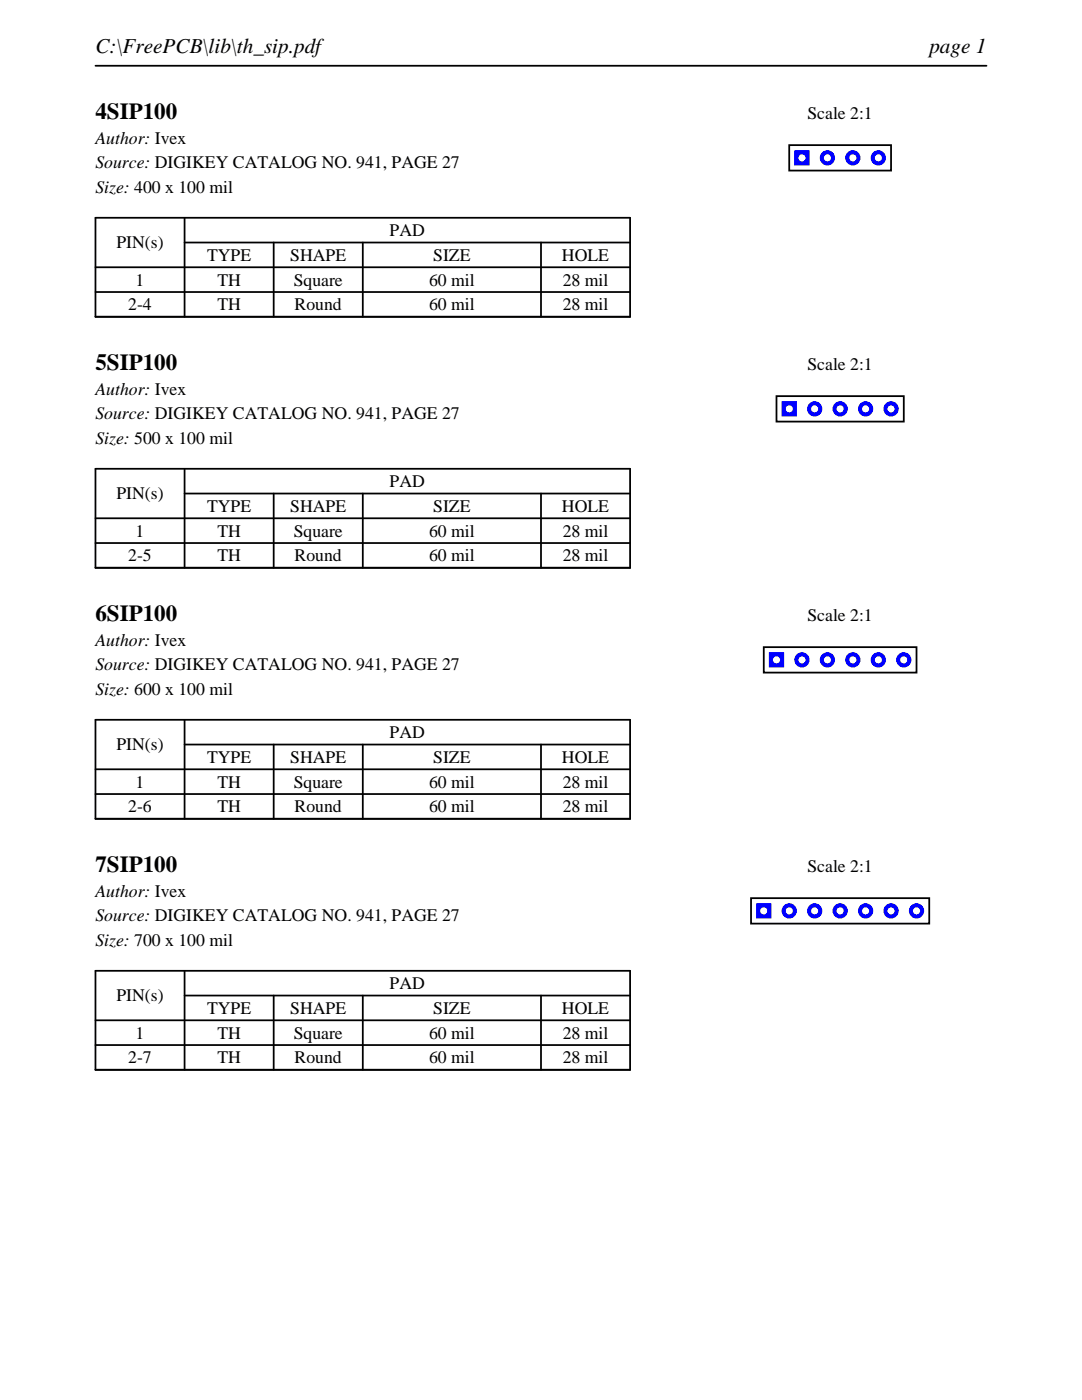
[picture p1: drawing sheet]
<svg xmlns="http://www.w3.org/2000/svg" width="216mm" height="279mm" viewBox="0 0 216 279" stroke-linecap="round" stroke-linejoin="round" font-family="sans-serif">
<path d="M19 13.1h177.8M19 43.5h106.7v19.7h-106.7zM19 53.3h106.7M19 58.3h106.7M36.8 48.4h88.9M36.8 43.5v19.7M54.6 48.4v14.8M72.4 48.4v14.8M107.9 48.4v14.8" fill="none" stroke="#000" stroke-width=".35"/>
<path d="M157.5 29h20.3v5h-20.3z" fill="none" stroke="#000" stroke-width=".36"/>
<g fill="#00f">
<path d="M158.5 30v3h3v-3zM159.3 31.5a.71 .71 0 0 1 1.4 0 .71 .71 0 0 1-1.4 0z"/>
<path d="M163.6 31.5a1.52 1.52 0 0 0 3 0 1.52 1.52 0 0 0-3 0zM164.4 31.5a.71 .71 0 0 1 1.4 0 .71 .71 0 0 1-1.4 0z"/>
<path d="M168.7 31.5a1.52 1.52 0 0 0 3 0 1.52 1.52 0 0 0-3 0zM169.5 31.5a.71 .71 0 0 1 1.4 0 .71 .71 0 0 1-1.4 0z"/>
<path d="M173.7 31.5a1.55 1.55 0 0 0 3.1 0 1.55 1.55 0 0 0-3.1 0zM174.5 31.5a.75 .75 0 0 1 1.5 0 .75 .75 0 0 1-1.5 0z"/>
</g>
<path d="M19 93.6h106.7v19.7h-106.7zM36.8 98.5h88.9M36.8 93.6v19.7M54.6 98.5v14.8M72.4 98.5v14.8M107.9 98.5v14.8M19 103.4h106.7M19 108.4h106.7" fill="none" stroke="#000" stroke-width=".35"/>
<path d="M154.9 79.1h25.4v5h-25.4z" fill="none" stroke="#000" stroke-width=".36"/>
<g fill="#00f">
<path d="M156 80.1v3h3v-3zM156.8 81.6a.71 .71 0 0 1 1.4 0 .71 .71 0 0 1-1.4 0z"/>
<path d="M161 81.6a1.55 1.55 0 0 0 3.1 0 1.55 1.55 0 0 0-3.1 0zM161.8 81.6a.75 .75 0 0 1 1.5 0 .75 .75 0 0 1-1.5 0z"/>
<path d="M166.1 81.6a1.55 1.55 0 0 0 3.1 0 1.55 1.55 0 0 0-3.1 0zM166.9 81.6a.75 .75 0 0 1 1.5 0 .75 .75 0 0 1-1.5 0z"/>
<path d="M171.2 81.6a1.52 1.52 0 0 0 3 0 1.52 1.52 0 0 0-3 0zM172 81.6a.71 .71 0 0 1 1.4 0 .71 .71 0 0 1-1.4 0z"/>
<path d="M176.3 81.6a1.52 1.52 0 0 0 3 0 1.52 1.52 0 0 0-3 0zM177.1 81.6a.71 .71 0 0 1 1.4 0 .71 .71 0 0 1-1.4 0z"/>
</g>
<path d="M19 143.7h106.7v19.7h-106.7zM19 153.5h106.7M19 158.5h106.7M36.8 148.6h88.9M36.8 143.7v19.7M54.6 148.6v14.8M72.4 148.6v14.8M107.9 148.6v14.8" fill="none" stroke="#000" stroke-width=".35"/>
<path d="M152.4 129.2h30.5v5h-30.5z" fill="none" stroke="#000" stroke-width=".36"/>
<g fill="#00f">
<path d="M153.4 130.2v3h3.1v-3zM154.2 131.7a.75 .75 0 0 1 1.5 0 .75 .75 0 0 1-1.5 0z"/>
<path d="M158.5 131.7a1.52 1.52 0 0 0 3 0 1.52 1.52 0 0 0-3 0zM159.3 131.7a.71 .71 0 0 1 1.4 0 .71 .71 0 0 1-1.4 0z"/>
<path d="M163.6 131.7a1.52 1.52 0 0 0 3 0 1.52 1.52 0 0 0-3 0zM164.4 131.7a.71 .71 0 0 1 1.4 0 .71 .71 0 0 1-1.4 0z"/>
<path d="M168.7 131.7a1.52 1.52 0 0 0 3 0 1.52 1.52 0 0 0-3 0zM169.5 131.7a.71 .71 0 0 1 1.4 0 .71 .71 0 0 1-1.4 0z"/>
<path d="M173.7 131.7a1.55 1.55 0 0 0 3.1 0 1.55 1.55 0 0 0-3.1 0zM174.5 131.7a.75 .75 0 0 1 1.5 0 .75 .75 0 0 1-1.5 0z"/>
<path d="M178.8 131.7a1.55 1.55 0 0 0 3.1 0 1.55 1.55 0 0 0-3.1 0zM179.6 131.7a.75 .75 0 0 1 1.5 0 .75 .75 0 0 1-1.5 0z"/>
</g>
<path d="M19 193.7h106.7v19.8h-106.7zM36.8 198.7h88.9M36.8 193.7v19.8M54.6 198.7v14.8M72.4 198.7v14.8M107.9 198.7v14.8M19 203.6h106.7M19 208.6h106.7" fill="none" stroke="#000" stroke-width=".35"/>
<path d="M149.9 179.2h35.5v5.1h-35.5z" fill="none" stroke="#000" stroke-width=".36"/>
<g fill="#00f">
<path d="M150.9 180.3v3h3v-3zM151.7 181.8a.71 .71 0 0 1 1.4 0 .71 .71 0 0 1-1.4 0z"/>
<path d="M156 181.8a1.52 1.52 0 0 0 3 0 1.52 1.52 0 0 0-3 0zM156.8 181.8a.71 .71 0 0 1 1.4 0 .71 .71 0 0 1-1.4 0z"/>
<path d="M161 181.8a1.55 1.55 0 0 0 3.1 0 1.55 1.55 0 0 0-3.1 0zM161.8 181.8a.75 .75 0 0 1 1.5 0 .75 .75 0 0 1-1.5 0z"/>
<path d="M166.1 181.8a1.55 1.55 0 0 0 3.1 0 1.55 1.55 0 0 0-3.1 0zM166.9 181.8a.75 .75 0 0 1 1.5 0 .75 .75 0 0 1-1.5 0z"/>
<path d="M171.2 181.8a1.52 1.52 0 0 0 3 0 1.52 1.52 0 0 0-3 0zM172 181.8a.71 .71 0 0 1 1.4 0 .71 .71 0 0 1-1.4 0z"/>
<path d="M176.3 181.8a1.52 1.52 0 0 0 3 0 1.52 1.52 0 0 0-3 0zM177.1 181.8a.71 .71 0 0 1 1.4 0 .71 .71 0 0 1-1.4 0z"/>
<path d="M181.4 181.8a1.52 1.52 0 0 0 3 0 1.52 1.52 0 0 0-3 0zM182.2 181.8a.71 .71 0 0 1 1.4 0 .71 .71 0 0 1-1.4 0z"/>
</g>
<g font-size="4.6">
<text x="19" y="23.7">4SIP100</text>
<text x="19" y="73.8">5SIP100</text>
<text x="19" y="123.9">6SIP100</text>
<text x="19" y="174">7SIP100</text>
</g>
<g font-size="4.2">
<text x="19" y="10.6">C:\FreePCB\lib\th_sip.pdf</text>
<text x="185.4" y="10.6">page 1</text>
</g>
<g font-size="3.5">
<text x="161.1" y="23.7">Scale 2:1</text>
<text x="19" y="28.6">Author: Ivex</text>
<text x="19" y="33.6">Source: DIGIKEY CATALOG NO. 941, PAGE 27</text>
<text x="19" y="38.5">Size: 400 x 100 mil</text>
<text x="77.8" y="47.1">PAD</text>
<text x="23.2" y="49.6">PIN(s)</text>
<text x="41.3" y="52.1">TYPE</text>
<text x="57.9" y="52.1">SHAPE</text>
<text x="86.4" y="52.1">SIZE</text>
<text x="112.1" y="52.1">HOLE</text>
<text x="27.1" y="57">1</text>
<text x="43.4" y="57">TH</text>
<text x="58.6" y="57">Square</text>
<text x="85.6" y="57">60 mil</text>
<text x="112.3" y="57">28 mil</text>
<text x="25.6" y="61.9">2-4</text>
<text x="43.4" y="61.9">TH</text>
<text x="58.8" y="61.9">Round</text>
<text x="85.6" y="61.9">60 mil</text>
<text x="112.3" y="61.9">28 mil</text>
<text x="161.1" y="73.8">Scale 2:1</text>
<text x="19" y="78.7">Author: Ivex</text>
<text x="19" y="83.7">Source: DIGIKEY CATALOG NO. 941, PAGE 27</text>
<text x="19" y="88.6">Size: 500 x 100 mil</text>
<text x="23.2" y="99.7">PIN(s)</text>
<text x="77.8" y="97.2">PAD</text>
<text x="27.1" y="107.1">1</text>
<text x="41.3" y="102.2">TYPE</text>
<text x="43.4" y="107.1">TH</text>
<text x="57.9" y="102.2">SHAPE</text>
<text x="58.6" y="107.1">Square</text>
<text x="85.6" y="107.1">60 mil</text>
<text x="86.4" y="102.2">SIZE</text>
<text x="112.1" y="102.2">HOLE</text>
<text x="112.3" y="107.1">28 mil</text>
<text x="25.6" y="112">2-5</text>
<text x="43.4" y="112">TH</text>
<text x="58.8" y="112">Round</text>
<text x="85.6" y="112">60 mil</text>
<text x="112.3" y="112">28 mil</text>
<text x="161.1" y="123.9">Scale 2:1</text>
<text x="19" y="128.8">Author: Ivex</text>
<text x="19" y="133.8">Source: DIGIKEY CATALOG NO. 941, PAGE 27</text>
<text x="19" y="138.7">Size: 600 x 100 mil</text>
<text x="23.2" y="149.8">PIN(s)</text>
<text x="77.8" y="147.3">PAD</text>
<text x="41.3" y="152.3">TYPE</text>
<text x="57.9" y="152.3">SHAPE</text>
<text x="86.4" y="152.3">SIZE</text>
<text x="112.1" y="152.3">HOLE</text>
<text x="27.1" y="157.2">1</text>
<text x="43.4" y="157.2">TH</text>
<text x="58.6" y="157.2">Square</text>
<text x="85.6" y="157.2">60 mil</text>
<text x="112.3" y="157.2">28 mil</text>
<text x="25.6" y="162.1">2-6</text>
<text x="43.4" y="162.1">TH</text>
<text x="58.8" y="162.1">Round</text>
<text x="85.6" y="162.1">60 mil</text>
<text x="112.3" y="162.1">28 mil</text>
<text x="161.1" y="174">Scale 2:1</text>
<text x="19" y="178.9">Author: Ivex</text>
<text x="19" y="183.9">Source: DIGIKEY CATALOG NO. 941, PAGE 27</text>
<text x="19" y="188.8">Size: 700 x 100 mil</text>
<text x="77.8" y="197.4">PAD</text>
<text x="23.2" y="199.9">PIN(s)</text>
<text x="41.3" y="202.4">TYPE</text>
<text x="57.9" y="202.4">SHAPE</text>
<text x="86.4" y="202.4">SIZE</text>
<text x="112.1" y="202.4">HOLE</text>
<text x="27.1" y="207.3">1</text>
<text x="43.4" y="207.3">TH</text>
<text x="58.6" y="207.3">Square</text>
<text x="85.6" y="207.3">60 mil</text>
<text x="112.3" y="207.3">28 mil</text>
<text x="25.6" y="212.2">2-7</text>
<text x="43.4" y="212.2">TH</text>
<text x="58.8" y="212.2">Round</text>
<text x="85.6" y="212.2">60 mil</text>
<text x="112.3" y="212.2">28 mil</text>
</g>
</svg>
